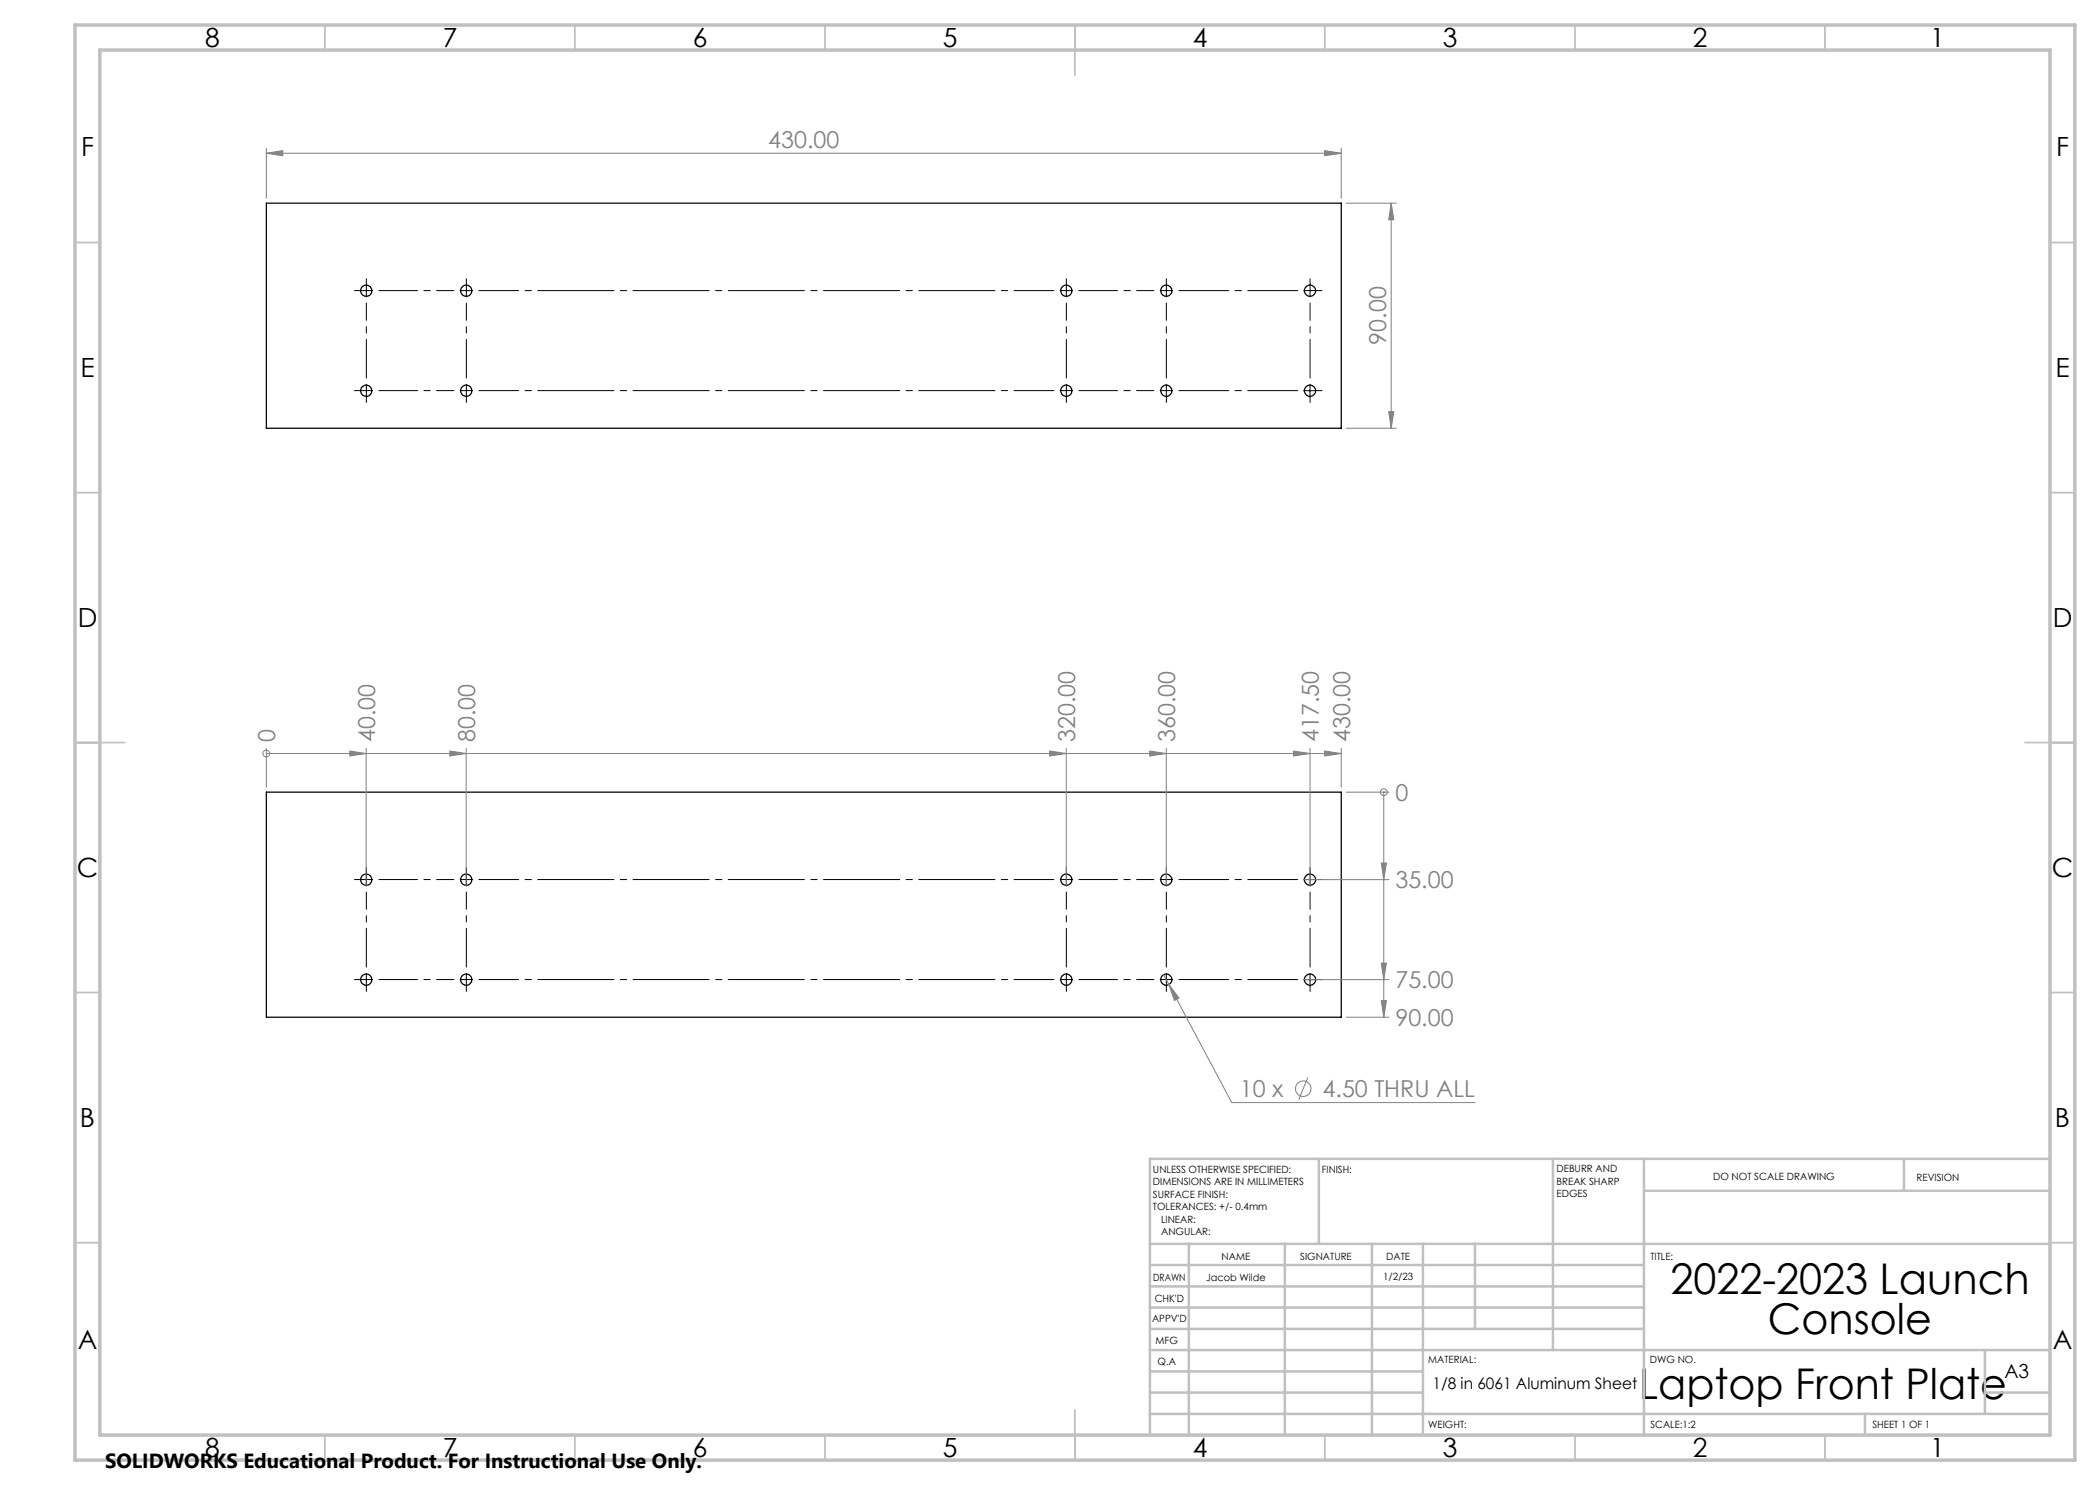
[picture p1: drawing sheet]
<svg xmlns="http://www.w3.org/2000/svg" width="420mm" height="297mm" viewBox="0 0 420 297" stroke-linecap="round" stroke-linejoin="round" font-family="sans-serif">
<g fill="none" stroke="#000" stroke-width=".25">
<path d="M53.3 40.6h215v45.1h-215zM53.3 158.4h215v45h-215z"/>
<circle cx="73.2" cy="58.1" r="1.13"/>
<circle cx="93.2" cy="58.1" r="1.13"/>
<circle cx="213.2" cy="58.1" r="1.13"/>
<circle cx="233.3" cy="58.1" r="1.13"/>
<circle cx="262" cy="58.1" r="1.13"/>
<circle cx="73.2" cy="78.1" r="1.13"/>
<circle cx="93.2" cy="78.1" r="1.13"/>
<circle cx="213.2" cy="78.1" r="1.13"/>
<circle cx="233.3" cy="78.1" r="1.13"/>
<circle cx="262" cy="78.1" r="1.13"/>
<circle cx="73.2" cy="175.9" r="1.13"/>
<circle cx="93.2" cy="175.9" r="1.13"/>
<circle cx="213.2" cy="175.9" r="1.13"/>
<circle cx="233.3" cy="175.9" r="1.13"/>
<circle cx="262" cy="175.9" r="1.13"/>
<circle cx="73.2" cy="195.9" r="1.12"/>
<circle cx="93.2" cy="195.9" r="1.12"/>
<circle cx="213.3" cy="195.9" r="1.12"/>
<circle cx="233.3" cy="195.9" r="1.12"/>
<circle cx="262" cy="195.9" r="1.12"/>
</g>
<g fill="none" stroke="#808080" stroke-width=".2">
<path d="M53.3 30.7l3.3-.6v1zM53.3 29.6v10M53.3 30.7h215M264.9 30.1l3.4 .6-3.4 .4zM268.3 29.6v10M269.2 40.6h10.1M278.2 40.6l.6 3.4h-1.1zM278.2 40.6v45.1M269.2 85.7h10.1M277.7 82.3h1.1l-.6 3.4zM53.3 150.7h.1M53.3 149.7v7.7"/>
<path d="M53.3 150.7h215M70 150.2l3.2 .5-3.2 .5zM73.2 149.7v27.6M90 150.2l3.2 .5-3.2 .5zM93.2 149.7v27.6M209.9 150.2l3.4 .5-3.4 .5zM213.3 149.7v27.6M229.9 150.2l3.4 .5-3.4 .5zM233.3 149.7v27.6M258.7 150.2l3.3 .5-3.3 .5zM262 149.7v27.6M264.9 150.2l3.4 .5-3.4 .5z"/>
<path d="M268.3 149.7v7.7M269.2 158.4h8.6M276.8 158.4h.1M276.8 158.4v45M260.6 175.9h17.2M276.3 172.6h1l-.5 3.3zM232.7 194.9l1.1 2M233.8 196.9l2 2.7-.9 .5zM233.8 196.9l12.5 23.6h48.7M260.6 195.9h17.2M276.3 192.6h1l-.5 3.3zM261.5 215.5l-1.7 4.5"/>
<path d="M269.2 203.4h8.6M276.3 200.1h1l-.5 3.3z"/>
<circle cx="53.3" cy="150.7" r=".69"/>
<circle cx="276.8" cy="158.4" r=".69"/>
<circle cx="260.7" cy="217.7" r="1.56"/>
</g>
<g fill="none" stroke="#000" stroke-width=".2" stroke-dasharray="15.2 1.3 1.3 1.3">
<path d="M72 58.1h-1.1M73.3 58.1v-1.2M73.3 58.1h-1.3M73.3 58.1v1.3M73.3 58.1h1.2M73.3 56.9v-1.2M93.3 58.1v-1.2M93.3 58.1h-1.3M93.3 58.1v1.3M93.3 58.1h1.2M93.3 56.9v-1.2M213.3 58.1v-1.2"/>
<path d="M213.3 58.1h-1.3M213.3 58.1v1.3M213.3 58.1h1.2M213.3 56.9v-1.2M233.3 58.1v-1.2M233.3 58.1h-1.3M233.3 58.1v1.3M233.3 58.1h1.2M233.3 56.9v-1.2M262 58.1v-1.2M262 58.1h-1.2M262 58.1v1.3"/>
<path d="M262 58.1h1.3M262 56.9v-1.2M263.3 58.1h1.1M72 78.1h-1.1M73.3 78.1v-1.2M73.3 78.1h-1.3M73.3 78.1v1.3M73.3 78.1h1.2M73.3 79.4v1.1M93.3 78.1v-1.2M93.3 78.1h-1.3M93.3 78.1v1.3"/>
<path d="M93.3 78.1h1.2M93.3 79.4v1.1M213.3 78.1v-1.2M213.3 78.1h-1.3M213.3 78.1v1.3M213.3 78.1h1.2M213.3 79.4v1.1M233.3 78.1v-1.2M233.3 78.1h-1.3M233.3 78.1v1.3M233.3 78.1h1.2M233.3 79.4v1.1"/>
<path d="M262 79.4v1.1M263.3 78.1h1.1M72 175.9h-1.1M73.3 175.9v-1.2M73.3 175.9h-1.3M73.3 175.9v1.3M73.3 175.9h1.2M73.3 174.7v-1.2M93.3 175.9v-1.2M93.3 175.9h-1.3M93.3 175.9v1.3M93.3 175.9h1.2"/>
<path d="M93.3 174.7v-1.2M213.3 175.9v-1.2M213.3 175.9h-1.3M213.3 175.9v1.3M213.3 175.9h1.2M213.3 174.7v-1.2M233.3 175.9v-1.2M233.3 175.9h-1.3M233.3 175.9v1.3M233.3 175.9h1.2M233.3 174.7v-1.2M262 175.9v-1.2"/>
<path d="M262 175.9h-1.2M262 175.9v1.3M262 175.9h1.3M262 174.7v-1.2M263.3 175.9h1.1M72 195.9h-1.1M73.3 195.9v-1.2M73.3 195.9h-1.3M73.3 195.9v1.3M73.3 195.9h1.2M73.3 197.2v1.1M93.3 195.9v-1.2"/>
<path d="M93.3 195.9h-1.3M93.3 195.9v1.3M93.3 195.9h1.2M93.3 197.2v1.1M213.3 195.9v-1.2M213.3 195.9h-1.3M213.3 195.9v1.3M213.3 195.9h1.2M213.3 197.2v1.1M233.3 195.9v-1.2M233.3 195.9h-1.3M233.3 195.9v1.3"/>
<path d="M233.3 195.9h1.2M233.3 197.2v1.1M262 197.2v1.1M263.3 195.9h1.1"/>
</g>
<g fill="none" stroke="#000" stroke-width=".2" stroke-dasharray="15.2 1.3 1.3 1.3" stroke-dashoffset="7.5">
<path d="M75.8 58.1h15M215.8 58.1h15M73.3 75.6v-15M75.8 78.1h15M93.3 75.6v-15M213.3 75.6v-15M215.8 78.1h15M233.3 75.6v-15M262 75.6v-15M75.8 175.9h15M215.8 175.9h15M73.3 193.4v-15"/>
<path d="M75.8 195.9h15M93.3 193.4v-15M213.3 193.4v-15M215.8 195.9h15M233.3 193.4v-15M262 193.4v-15"/>
</g>
<path d="M235.8 58.1h23.7M235.8 78.1h23.7M235.8 175.9h23.7M235.8 195.9h23.7" fill="none" stroke="#000" stroke-width=".2" stroke-dasharray="15.2 1.3 1.3 1.3" stroke-dashoffset="5.3"/>
<path d="M95.8 58.1h115M95.8 78.1h115M95.8 175.9h115M95.8 195.9h115" fill="none" stroke="#000" stroke-width=".2" stroke-dasharray="15.2 1.3 1.3 1.3" stroke-dashoffset="7.3"/>
<path d="M260.7 78.1h2.5M262 76.9v2.5M260.7 195.9h2.5M262 194.7v2.5" fill="none" stroke="#000" stroke-width=".2"/>
<g fill="none" stroke="#c0c0c0" stroke-width=".35">
<path d="M65 5v5M115 5v5M165 5v5M215 5v10M265 5v5M315 5v5M365 5v5M15 48.5h5M410 48.5h5M15 98.5h5M410 98.5h5M15 148.5h10"/>
<path d="M405 148.5h10M15 198.5h5M410 198.5h5M15 248.5h5M410 248.5h5M65 287v5M115 287v5M165 287v5M215 282v10M265 287v5M315 287v5M365 287v5"/>
</g>
<g fill="none" stroke="#c0c0c0" stroke-width=".5">
<path d="M263.8 231.8v17M310.6 231.8v38.2M328.8 231.8v55.2M328.8 238.2h81.2M380.8 231.8v6.4M410 231.8h-180v55.2M230 248.8h180M230 257.3h98.8M230 253h98.8M237.8 248.8v38.2M257 248.8v38.2M274.4 248.8v38.2"/>
<path d="M284.6 248.8v38.2M295 248.8v17M230 265.8h98.8M230 261.5h98.8M230 278.5h54.6M230 274.3h54.6M230 270h180M397 278.5h13M397 270v12.8M230 282.8h180M373 282.8v4.2"/>
</g>
<path d="M15 5h400v287h-400zM20 10h390v277h-390z" fill="none" stroke="#c0c0c0" stroke-width=".7"/>
<g fill="#808080">
<path d="M233.8 196.9l2 2.7-.9 .5z"/>
<path d="M276.3 172.6h1l-.5 3.3zM276.3 192.6h1l-.5 3.3zM276.3 200.1h1l-.5 3.3z"/>
<path d="M70 150.2l3.2 .5-3.2 .5zM90 150.2l3.2 .5-3.2 .5zM209.9 150.2l3.4 .5-3.4 .5zM229.9 150.2l3.4 .5-3.4 .5zM258.7 150.2l3.3 .5-3.3 .5zM264.9 150.2l3.4 .5-3.4 .5z"/>
<path d="M264.9 30.1l3.4 .6-3.4 .4zM53.3 30.7l3.3-.6v1z"/>
<path d="M277.7 82.3h1.1l-.6 3.4zM278.2 40.6l.6 3.4h-1.1z"/>
</g>
<g font-size="8.5">
<text x="334.1" y="258.8">2022-2023 Launch</text>
<text x="353.6" y="266.9">Console</text>
<text x="327.8" y="279.7">Laptop Front Plate</text>
</g>
<g font-size="5.3">
<text x="41" y="9.5">8</text>
<text x="88.5" y="9.5">7</text>
<text x="138.5" y="9.5">6</text>
<text x="188.5" y="9.5">5</text>
<text x="238.5" y="9.5">4</text>
<text x="288.5" y="9.5">3</text>
<text x="338.5" y="9.5">2</text>
<text x="386" y="9.5">1</text>
<text x="16.2" y="31.3">F</text>
<text x="411.2" y="31.3">F</text>
<text x="16.1" y="75.5">E</text>
<text x="411.1" y="75.5">E</text>
<text x="15.5" y="125.5">D</text>
<text x="410.5" y="125.5">D</text>
<text x="15.4" y="175.5">C</text>
<text x="410.4" y="175.5">C</text>
<text x="16" y="225.5">B</text>
<text x="411" y="225.5">B</text>
<text x="15.5" y="269.8">A</text>
<text x="410.5" y="269.8">A</text>
<text x="41" y="291.5">8</text>
<text x="88.5" y="291.5">7</text>
<text x="138.5" y="291.5">6</text>
<text x="188.5" y="291.5">5</text>
<text x="238.5" y="291.5">4</text>
<text x="288.5" y="291.5">3</text>
<text x="338.5" y="291.5">2</text>
<text x="386" y="291.5">1</text>
</g>
<g font-size="4.7" fill="#808080">
<text x="153.7" y="29.6">430.00</text>
<text x="277.3" y="68.9" transform="rotate(-90 277.3 68.9)">90.00</text>
<text x="55" y="148.4" transform="rotate(-90 55 148.4)">0</text>
<text x="75" y="148.4" transform="rotate(-90 75 148.4)">40.00</text>
<text x="95" y="148.4" transform="rotate(-90 95 148.4)">80.00</text>
<text x="215" y="148.4" transform="rotate(-90 215 148.4)">320.00</text>
<text x="235" y="148.4" transform="rotate(-90 235 148.4)">360.00</text>
<text x="263.8" y="148.4" transform="rotate(-90 263.8 148.4)">417.50</text>
<text x="270" y="148.4" transform="rotate(-90 270 148.4)">430.00</text>
<text x="279.1" y="160.2">0</text>
<text x="279.1" y="177.7">35.00</text>
<text x="279.1" y="197.7">75.00</text>
<text x="279.1" y="205.2">90.00</text>
<text x="248" y="219.4">10 x</text>
<text x="264.5" y="219.4">4.50 THRU ALL</text>
</g>
<text font-size="4.1" x="21" y="293.7">SOLIDWORKS Educational Product. For Instructional Use Only.</text>
<text font-size="3.9" x="400.9" y="275.5">A3</text>
<text font-size="3.2" x="286.5" y="277.9">1/8 in 6061 Aluminum Sheet</text>
<g font-size="2">
<text x="230.6" y="234.6">UNLESS OTHERWISE SPECIFIED:</text>
<text x="230.6" y="237.1">DIMENSIONS ARE IN MILLIMETERS</text>
<text x="230.6" y="239.6">SURFACE FINISH:</text>
<text x="264.4" y="234.6">FINISH:</text>
<text x="311.3" y="234.5">DEBURR AND</text>
<text x="311.3" y="237">BREAK SHARP</text>
<text x="311.3" y="239.5">EDGES</text>
<text x="342.6" y="236">DO NOT SCALE DRAWING</text>
<text x="383.3" y="236.2">REVISION</text>
<text x="230.6" y="242.1">TOLERANCES: +/- 0.4mm</text>
<text x="232.2" y="244.6">LINEAR:</text>
<text x="232.2" y="247.1">ANGULAR:</text>
<text x="244.3" y="252">NAME</text>
<text x="260" y="251.9">SIGNATURE</text>
<text x="277.2" y="251.9">DATE</text>
<text x="330.1" y="251.9">TITLE:</text>
<text x="230.6" y="256.1">DRAWN</text>
<text x="241.2" y="256.1">Jacob Wilde</text>
<text x="276.6" y="255.9">1/2/23</text>
<text x="230.9" y="260.3">CHK'D</text>
<text x="230.4" y="264.4">APPV'D</text>
<text x="231.1" y="268.8">MFG</text>
<text x="231.5" y="273">Q.A</text>
<text x="285.6" y="272.5">MATERIAL:</text>
<text x="330" y="272.5">DWG NO.</text>
<text x="285.6" y="285.5">WEIGHT:</text>
<text x="330.1" y="285.6">SCALE:1:2</text>
<text x="374.5" y="285.6">SHEET 1 OF 1</text>
</g>
</svg>
